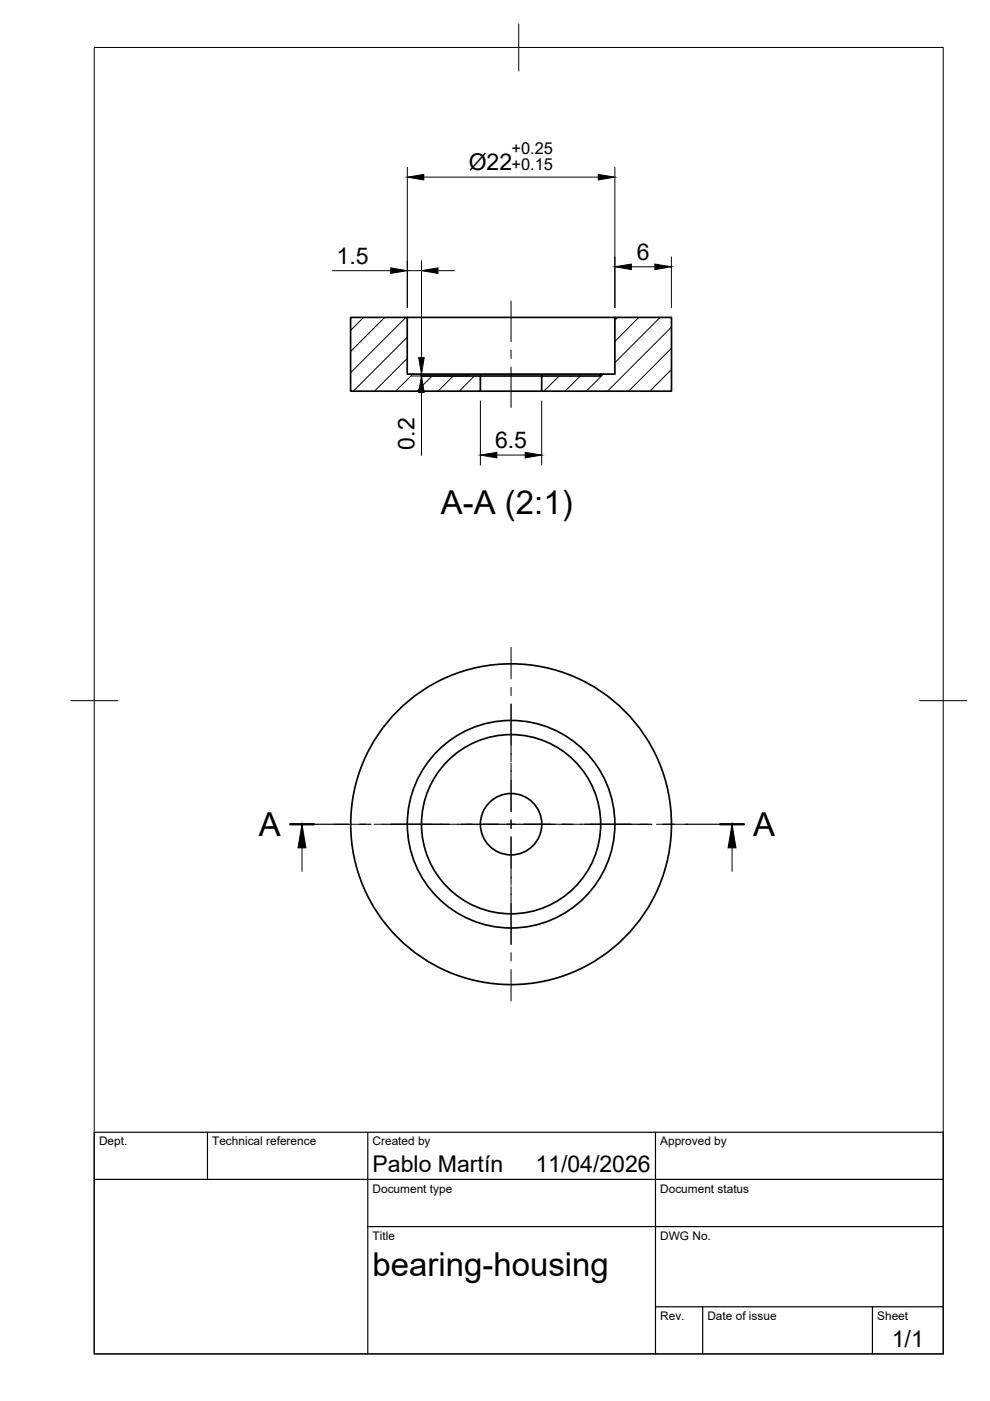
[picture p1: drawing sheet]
<svg xmlns="http://www.w3.org/2000/svg" width="210mm" height="297mm" viewBox="0 0 210 297" stroke-linecap="round" stroke-linejoin="round" font-family="sans-serif">
<!-- layer: Visible -->
<g fill="none" stroke="#000" stroke-width=".36">
<path d="M74.3 67.3h12v12h3v.4h12.6v3.2h-27.6zM86.3 67.3h44.1M89.3 79.3h38.1M101.9 79.7h13M114.9 79.7h12.5v-.4h3v-12h12v15.6h-27.5zM101.9 82.9h13"/>
<circle cx="108.4" cy="174.7" r="6.5"/>
<circle cx="108.4" cy="174.7" r="19"/>
<circle cx="108.4" cy="174.7" r="22"/>
<circle cx="108.4" cy="174.7" r="34"/>
</g>
<!-- layer: TITLEBLOCK -->
<path d="M20 240.1h180v46.9h-180zM20 250h180M44 240.1v9.9M78 240.1v46.9M139 240.1v46.9M78 260.1h122M139 277.1h61M149 277.1v9.9M185 277.1v9.9" fill="none" stroke="#000" stroke-width=".25"/>
<!-- layer: Smart Centers -->
<g fill="none" stroke="#000" stroke-width=".21">
<path d="M108.4 63.8v8.6M108.4 74.2v1.8M108.4 77.8v8.6M108.4 137.3v6.6M108.4 145.7v1.8M108.4 149.3v12.3M70.9 174.8h6.7M79.3 174.8h1.8M82.8 174.8h12.4M95.4 174.8h10.3M107.5 174.8h1.7M108.4 161.8v10.3"/>
<path d="M108.4 173.8v1.8M108.4 177.4v10.3M111 174.8h10.3M121.6 174.8h12.3M135.6 174.8h1.8M139.2 174.8h6.7M108.4 187.9v12.3M108.4 202v1.8M108.4 205.6v6.6"/>
</g>
<!-- layer: Hatching -->
<g fill="none" stroke="#000" stroke-width=".21">
<path d="M77.1 67.3l-2.7 2.7M81.6 67.3l-7.2 7.2M86 67.3l-11.6 11.7M86.4 71.5l-11.5 11.4M86.4 76l-7 6.9M87.5 79.3l-3.6 3.6M91.6 79.7l-3.2 3.2M96.1 79.7l-3.2 3.2M100.6 79.7l-3.2 3.2M118.6 79.7l-3.3 3.2M123 79.7l-3.2 3.2M127.9 79.3l-3.6 3.6"/>
<path d="M130.9 67.3l-.5 .6M135.4 67.3l-5 5.1M139.9 67.3l-9.5 9.6M142.3 69.4l-13.5 13.5M142.3 73.9l-9 9M142.3 78.4l-4.5 4.5M142.3 82.9h.1"/>
</g>
<!-- layer: Section Lines -->
<path d="M61.5 174.8h5M152.7 174.8h5" fill="none" stroke="#000" stroke-width=".51"/>
<path d="M66.5 174.8h7.4M76.3 174.8h2.4M81 174.8h14.3M97.7 174.8h2.4M102.5 174.8h14.3M119.1 174.8h2.4M123.9 174.8h14.3M140.6 174.8h2.4M145.3 174.8h7.4" fill="none" stroke="#000" stroke-width=".25"/>
<path d="M64 179.8v4.9M155.2 179.8v4.9" fill="none" stroke="#000" stroke-width=".21"/>
<path d="M64 174.8l.9 5h-1.7zM155.2 174.8l.8 5h-1.6z" fill="#000" stroke="#000" stroke-width=".21"/>
<!-- layer: FD_Dimensions -->
<g fill="none" stroke="#000" stroke-width=".21">
<path d="M86.4 35.5v29.7M89.9 37.6h37M130.4 35.5v29.7M70.5 57.4h12.3M86.4 57.4h3M89.4 55.3v21.9M92.9 57.4h3.5M133.9 56.6h5M142.3 54.5v10.7M87.2 79.7h12.6M89.4 79.3v.4M89.4 83.2v13.3"/>
<path d="M101.9 85v13.6M105.3 96.5h6.1M114.9 85v13.6"/>
</g>
<path d="M86.4 37.6l3.5-.6v1.1zM126.9 37l3.5 .6-3.5 .5zM82.8 56.8l3.6 .6-3.6 .6zM89.4 57.4l3.5-.6v1.2zM130.4 56.6l3.5-.6v1.2zM138.9 56l3.4 .6-3.4 .6zM88.8 75.8h1.1l-.5 3.5zM89.4 79.7l.5 3.5h-1.1zM101.9 96.5l3.4-.6v1.2zM111.4 95.9l3.5 .6-3.5 .6z" fill="#000" stroke="#000" stroke-width=".21"/>
<!-- layer: BORDER -->
<path d="M20 10.1h180v276.9h-180zM110 5.1v10M15 148.6h10M195 148.6h10" fill="none" stroke="#000" stroke-width=".21"/>
<g font-size="7">
<text x="93.5" y="108.9">A-A (2:1)</text>
<text x="54.9" y="177.3">A</text>
<text x="159.7" y="177.3">A</text>
<text x="79" y="270.6">bearing-housing</text>
</g>
<g font-size="4.9">
<text x="99.4" y="36">Ø22</text>
<text x="71.4" y="55.9">1.5</text>
<text x="135" y="55.1">6</text>
<text x="87.9" y="95.3" transform="rotate(-90 87.9 95.3)">0.2</text>
<text x="105" y="95">6.5</text>
<text x="79" y="248.5">Pablo Martín</text>
<text x="113.5" y="248.5">11/04/2026</text>
<text x="189.1" y="285.7">1/1</text>
</g>
<g font-size="3.5">
<text x="108.4" y="32.6">+0.25</text>
<text x="108.4" y="36">+0.15</text>
</g>
<g font-size="2.5">
<text x="21" y="242.9">Dept.</text>
<text x="45" y="242.9">Technical reference</text>
<text x="79" y="242.9">Created by</text>
<text x="140" y="242.9">Approved by</text>
<text x="79" y="252.8">Document type</text>
<text x="140" y="252.8">Document status</text>
<text x="79" y="262.9">Title</text>
<text x="140" y="262.9">DWG No.</text>
<text x="140" y="279.9">Rev.</text>
<text x="150" y="279.9">Date of issue</text>
<text x="186" y="279.9">Sheet</text>
</g>
</svg>
